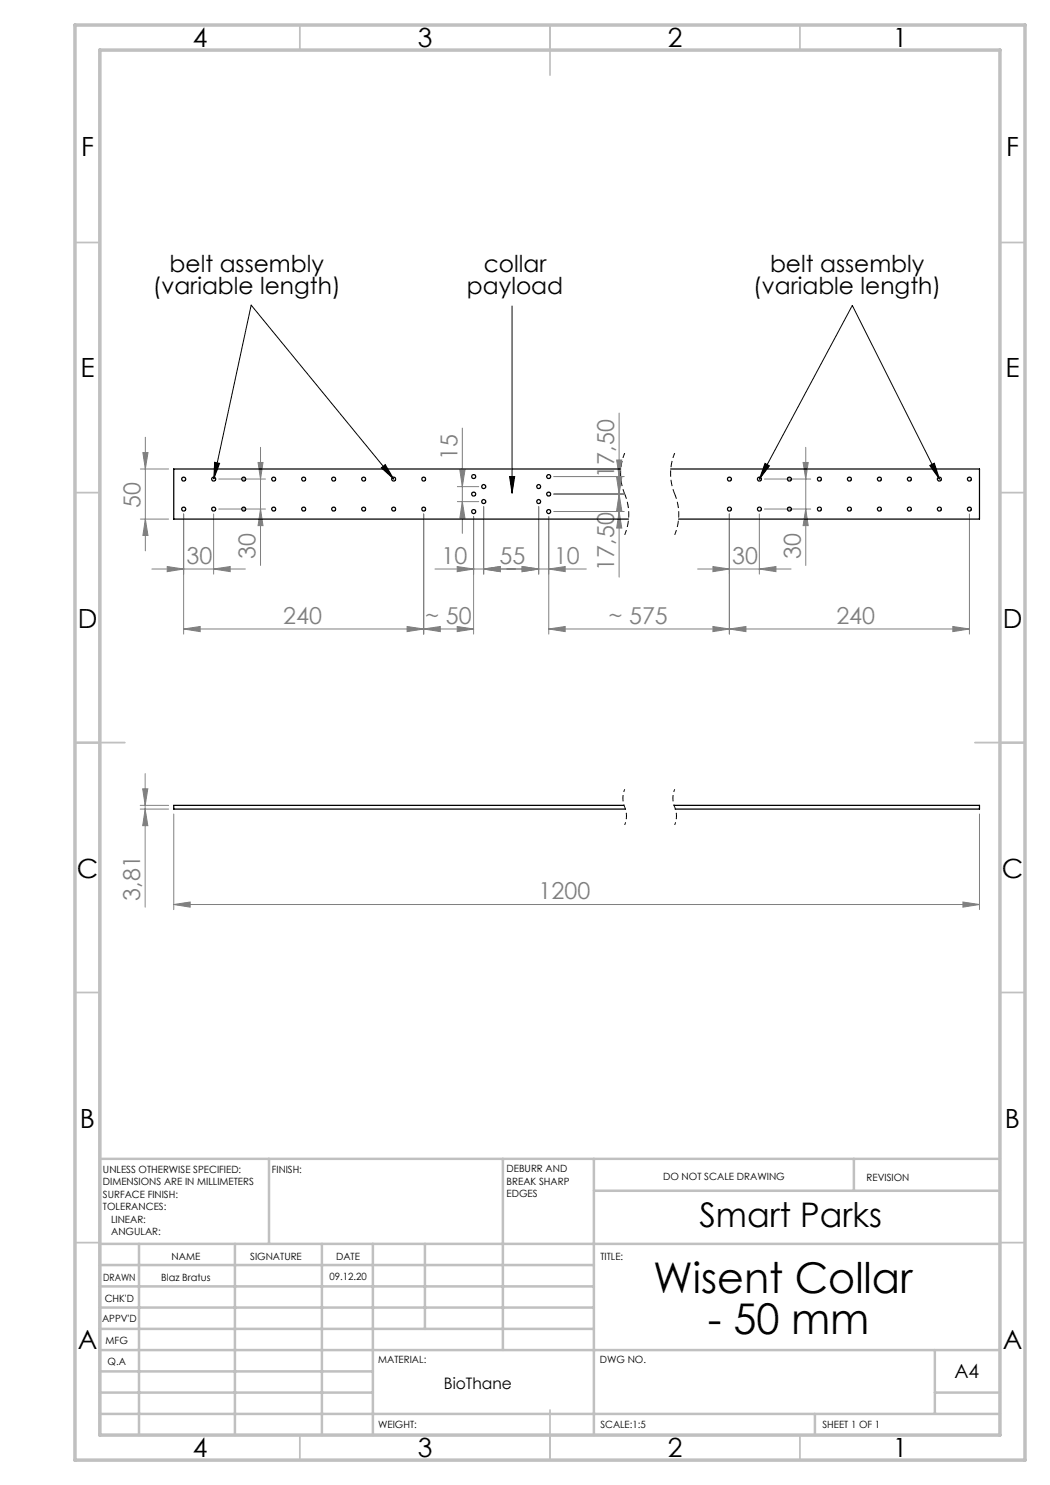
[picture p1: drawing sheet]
<svg xmlns="http://www.w3.org/2000/svg" width="210mm" height="297mm" viewBox="0 0 210 297" stroke-linecap="round" stroke-linejoin="round" font-family="sans-serif">
<path d="M102.4 61.2v37.4M42.8 95.8l7.4-34.8 28.5 34.8M42.9 92.5l1 .2-1.1 3.1zM76.3 93.6l.7-.7 1.7 2.9zM101.9 95.3h1l-.5 3.3zM153 92.7l.9 .5-2 2.6zM185.9 93.1l1-.5 1 3.2zM187.9 95.8l-17.4-34.7-18.6 34.7" fill="none" stroke="#000" stroke-width=".2"/>
<path d="M124.9 157.9a4.6 4.6 0 0 0 0 3.5M134.9 157.9a4.6 4.6 0 0 0 0 3.5M124.9 161.4a4.6 4.6 0 0 1 0 3.6M134.9 161.4a4.6 4.6 0 0 1 0 3.6" fill="none" stroke="#000" stroke-width=".2" stroke-dasharray="1.3 .6" stroke-dashoffset=".7" stroke-linecap="butt"/>
<path d="M124.9 90.6a10.6 10.6 0 0 0 0 8.2M124.9 98.8a10.6 10.6 0 0 1 0 8.2M134.9 90.6a10.6 10.6 0 0 0 0 8.2M134.9 98.8a10.6 10.6 0 0 1 0 8.2" fill="none" stroke="#000" stroke-width=".2" stroke-dasharray="1.3 .6" stroke-dashoffset=".2" stroke-linecap="butt"/>
<g fill="none" stroke="#808080" stroke-width=".2">
<path d="M28.1 93.8h5.6M28.6 90.5h1l-.5 3.3zM29.1 87.5v22.7M43.7 95.8h9.4M51.6 92.5h1l-.5 3.3zM52.1 89.5v23.6M91.5 97.3h4.2M92 94h1l-.5 3.3zM92.5 85.6v21.1M110.7 98.8h14.1M110.7 95.3h14.1M123.3 95.5h1.1l-.6 3.3z"/>
<path d="M123.3 92h1.1l-.6 3.3zM123.8 98.8l.6 3.3h-1.1zM123.8 82.6v32.8M152.9 95.8h9.2M160.6 92.5h1l-.5 3.3zM161.1 89.5v23.6M28.1 103.8h5.6M29.1 103.8l.5 3.3h-1zM30.4 113.8h18.7M33.4 113.3l3.3 .5-3.3 .5zM36.7 102.8v24M42.7 113.8l3.3-.5v1z"/>
<path d="M42.7 102.8v12M43.7 101.8h9.4M52.1 101.8l.5 3.3h-1zM84.7 102.8v24M87 113.8h30.3M91.4 113.3l3.3 .5-3.3 .5zM91.5 100.3h4.2M92.5 100.3l.5 3.3h-1zM94.7 103.3v23.5M96.7 113.8l3.3-.5v1zM96.7 101.3v13.5M104.4 113.3l3.3 .5-3.3 .5z"/>
<path d="M107.7 101.3v13.5M109.7 113.8l3.3-.5v1zM109.7 103.3v23.5M110.7 102.3h14.1M123.8 102.3l.6 3.3h-1.1zM139.5 113.8h18.7M142.6 113.3l3.3 .5-3.3 .5zM145.9 102.8v24M151.9 113.8l3.3-.5v1zM151.9 102.8v12M152.9 101.8h9.2M161.1 101.8l.5 3.3h-1z"/>
<path d="M193.9 102.8v24M36.7 125.8l3.3-.5v1zM36.7 125.8h58M81.4 125.3l3.3 .5-3.3 .5zM84.7 125.8l3.4-.5v1zM91.4 125.3l3.3 .5-3.3 .5zM109.7 125.8l3.3-.5v1zM109.7 125.8h84.2M142.6 125.3l3.3 .5-3.3 .5zM145.9 125.8l3.3-.5v1zM190.6 125.3l3.3 .5-3.3 .5zM28.5 157.8h1.1l-.6 3.3z"/>
<path d="M29 154.7v26.7M28 161.1h5.7M28 161.8h5.7M29 161.8l.6 3.3h-1.1zM34.7 162.8v19.1M195.9 162.8v19.1M34.7 180.9l3.3-.5v1zM34.7 180.9h161.2M192.6 180.4l3.3 .5-3.3 .5z"/>
</g>
<g fill="none" stroke="#c0c0c0" stroke-width=".35">
<path d="M60 5v5M110 5v10M160 5v5M15 48.5h5M200 48.5h5M15 98.5h5M200 98.5h5M15 148.5h10M195 148.5h10M15 198.5h5M200 198.5h5M15 248.5h5"/>
<path d="M200 248.5h5M60 287v5M110 282v10M160 287v5"/>
</g>
<g fill="none" stroke="#c0c0c0" stroke-width=".5">
<path d="M53.8 231.8v17M100.6 231.8v38.2M118.8 231.8v55.2M118.8 238.2h81.2M170.8 231.8v6.4M200 231.8h-180v55.2M20 248.8h180M20 257.3h98.8M20 253h98.8M27.8 248.8v38.2M47 248.8v38.2M64.4 248.8v38.2"/>
<path d="M74.6 248.8v38.2M85 248.8v17M20 265.8h98.8M20 261.5h98.8M20 278.5h54.6M20 274.3h54.6M20 270h180M187 278.5h13M187 270v12.8M20 282.8h180M163 282.8v4.2"/>
</g>
<path d="M15 5h190v287h-190zM20 10h180v277h-180z" fill="none" stroke="#c0c0c0" stroke-width=".7"/>
<path d="M42.9 92.5l1 .2-1.1 3.1zM76.3 93.6l.7-.7 1.7 2.9zM101.9 95.3h1l-.5 3.3zM185.9 93.1l1-.5 1 3.2zM153 92.7l.9 .5-2 2.6z" fill="#000"/>
<g fill="#808080">
<path d="M142.6 125.3l3.3 .5-3.3 .5zM109.7 125.8l3.3-.5v1zM104.4 113.3l3.3 .5-3.3 .5zM96.7 113.8l3.3-.5v1z"/>
<path d="M33.4 113.3l3.3 .5-3.3 .5zM42.7 113.8l3.3-.5v1zM36.7 125.8l3.3-.5v1zM81.4 125.3l3.3 .5-3.3 .5zM142.6 113.3l3.3 .5-3.3 .5zM151.9 113.8l3.3-.5v1zM84.7 125.8l3.4-.5v1zM91.4 125.3l3.3 .5-3.3 .5zM91.4 113.3l3.3 .5-3.3 .5zM96.7 113.8l3.3-.5v1zM104.4 113.3l3.3 .5-3.3 .5zM109.7 113.8l3.3-.5v1z"/>
<path d="M145.9 125.8l3.3-.5v1zM190.6 125.3l3.3 .5-3.3 .5z"/>
<path d="M34.7 180.9l3.3-.5v1zM192.6 180.4l3.3 .5-3.3 .5z"/>
<path d="M161.1 101.8l.5 3.3h-1zM160.6 92.5h1l-.5 3.3zM123.8 102.3l.6 3.3h-1.1zM123.3 95.5h1.1l-.6 3.3zM123.8 98.8l.6 3.3h-1.1zM123.3 92h1.1l-.6 3.3z"/>
<path d="M29.1 103.8l.5 3.3h-1zM28.6 90.5h1l-.5 3.3z"/>
<path d="M52.1 101.8l.5 3.3h-1zM51.6 92.5h1l-.5 3.3z"/>
<path d="M92 94h1l-.5 3.3zM92.5 100.3l.5 3.3h-1zM28.5 157.8h1.1l-.6 3.3zM29 161.8l.6 3.3h-1.1z"/>
</g>
<g fill="none" stroke="#000" stroke-width=".25">
<path d="M124.1 93.8h-89.4v10h91M134.1 93.8h61.8v10h-60.2M124.8 161.1h-90.1v.7h90.4M134.8 161.1h61.1v.7h-60.9"/>
<circle cx="36.7" cy="95.8" r=".39"/>
<circle cx="42.7" cy="95.8" r=".39"/>
<circle cx="48.7" cy="95.8" r=".39"/>
<circle cx="54.7" cy="95.8" r=".39"/>
<circle cx="60.7" cy="95.8" r=".39"/>
<circle cx="66.7" cy="95.8" r=".39"/>
<circle cx="72.7" cy="95.8" r=".39"/>
<circle cx="78.7" cy="95.8" r=".39"/>
<circle cx="84.7" cy="95.8" r=".38"/>
<circle cx="94.7" cy="98.8" r=".39"/>
<circle cx="94.7" cy="95.3" r=".39"/>
<circle cx="96.7" cy="97.3" r=".4"/>
<circle cx="107.7" cy="97.3" r=".39"/>
<circle cx="109.7" cy="98.8" r=".39"/>
<circle cx="109.7" cy="95.3" r=".39"/>
<circle cx="145.9" cy="95.8" r=".39"/>
<circle cx="151.9" cy="95.8" r=".39"/>
<circle cx="157.9" cy="95.8" r=".39"/>
<circle cx="163.9" cy="95.8" r=".39"/>
<circle cx="169.9" cy="95.8" r=".39"/>
<circle cx="175.9" cy="95.8" r=".39"/>
<circle cx="181.9" cy="95.8" r=".39"/>
<circle cx="187.9" cy="95.8" r=".39"/>
<circle cx="193.9" cy="95.8" r=".39"/>
<circle cx="36.7" cy="101.8" r=".39"/>
<circle cx="42.7" cy="101.8" r=".39"/>
<circle cx="48.7" cy="101.8" r=".39"/>
<circle cx="54.7" cy="101.8" r=".39"/>
<circle cx="60.7" cy="101.8" r=".39"/>
<circle cx="66.7" cy="101.8" r=".39"/>
<circle cx="72.7" cy="101.8" r=".39"/>
<circle cx="78.7" cy="101.8" r=".39"/>
<circle cx="84.7" cy="101.8" r=".38"/>
<circle cx="94.7" cy="102.3" r=".4"/>
<circle cx="96.7" cy="100.3" r=".4"/>
<circle cx="107.7" cy="100.3" r=".39"/>
<circle cx="109.7" cy="102.3" r=".4"/>
<circle cx="145.9" cy="101.8" r=".39"/>
<circle cx="151.9" cy="101.8" r=".39"/>
<circle cx="157.9" cy="101.8" r=".39"/>
<circle cx="163.9" cy="101.8" r=".39"/>
<circle cx="169.9" cy="101.8" r=".39"/>
<circle cx="175.9" cy="101.8" r=".39"/>
<circle cx="181.9" cy="101.8" r=".39"/>
<circle cx="187.9" cy="101.8" r=".39"/>
<circle cx="193.9" cy="101.8" r=".39"/>
</g>
<g font-size="8.5">
<text x="130.6" y="258.7">Wisent Collar</text>
<text x="141.6" y="266.8">- 50 mm</text>
</g>
<text font-size="6.8" x="139.9" y="245.4">Smart Parks</text>
<g font-size="5.3">
<text x="38.5" y="9.5">4</text>
<text x="83.5" y="9.5">3</text>
<text x="133.6" y="9.5">2</text>
<text x="178.6" y="9.5">1</text>
<text x="16.2" y="31.3">F</text>
<text x="201.2" y="31.3">F</text>
<text x="16.1" y="75.5">E</text>
<text x="201.1" y="75.5">E</text>
<text x="15.5" y="125.5">D</text>
<text x="200.5" y="125.5">D</text>
<text x="15.4" y="175.5">C</text>
<text x="200.4" y="175.5">C</text>
<text x="16" y="225.5">B</text>
<text x="201" y="225.5">B</text>
<text x="15.5" y="269.8">A</text>
<text x="200.5" y="269.8">A</text>
<text x="38.5" y="291.5">4</text>
<text x="83.5" y="291.5">3</text>
<text x="133.6" y="291.5">2</text>
<text x="178.6" y="291.5">1</text>
</g>
<g font-size="4.7">
<text x="30.6" y="58.8">(variable length)</text>
<text x="33.9" y="54.3">belt assembly</text>
<text x="93.4" y="58.8">payload</text>
<text x="96.8" y="54.3">collar</text>
<text x="150.7" y="58.8">(variable length)</text>
<text x="154" y="54.3">belt assembly</text>
</g>
<g font-size="4.7" fill="#808080">
<text x="91.5" y="92.1" transform="rotate(-90 91.5 92.1)">15</text>
<text x="122.8" y="95.5" transform="rotate(-90 122.8 95.5)">17,50</text>
<text x="28.1" y="101.5" transform="rotate(-90 28.1 101.5)">50</text>
<text x="37.3" y="112.8">30</text>
<text x="51.1" y="111.8" transform="rotate(-90 51.1 111.8)">30</text>
<text x="88.3" y="112.8">10</text>
<text x="99.9" y="112.8">55</text>
<text x="110.8" y="112.8">10</text>
<text x="146.4" y="112.8">30</text>
<text x="160.1" y="111.8" transform="rotate(-90 160.1 111.8)">30</text>
<text x="122.8" y="114.1" transform="rotate(-90 122.8 114.1)">17,50</text>
<text x="56.6" y="124.8">240</text>
<text x="85.1" y="124.8">~ 50</text>
<text x="121.7" y="124.8">~ 575</text>
<text x="167.3" y="124.8">240</text>
<text x="107.7" y="179.9">1200</text>
<text x="28.1" y="180.1" transform="rotate(-90 28.1 180.1)">3,81</text>
</g>
<text font-size="3.9" x="190.9" y="275.5">A4</text>
<text font-size="3.2" x="88.8" y="277.9">BioThane</text>
<g font-size="2">
<text x="20.6" y="234.6">UNLESS OTHERWISE SPECIFIED:</text>
<text x="20.6" y="237.1">DIMENSIONS ARE IN MILLIMETERS</text>
<text x="20.6" y="239.6">SURFACE FINISH:</text>
<text x="54.4" y="234.6">FINISH:</text>
<text x="101.3" y="234.5">DEBURR AND</text>
<text x="101.3" y="237">BREAK SHARP</text>
<text x="101.3" y="239.5">EDGES</text>
<text x="132.6" y="236">DO NOT SCALE DRAWING</text>
<text x="173.3" y="236.2">REVISION</text>
<text x="20.6" y="242.1">TOLERANCES:</text>
<text x="22.2" y="244.6">LINEAR:</text>
<text x="22.2" y="247.1">ANGULAR:</text>
<text x="34.3" y="252">NAME</text>
<text x="50" y="251.9">SIGNATURE</text>
<text x="67.2" y="251.9">DATE</text>
<text x="120.1" y="251.9">TITLE:</text>
<text x="20.6" y="256.1">DRAWN</text>
<text x="32.3" y="256.1">Blaz Bratus</text>
<text x="65.9" y="255.9">09.12.20</text>
<text x="20.9" y="260.3">CHK'D</text>
<text x="20.4" y="264.4">APPV'D</text>
<text x="21.1" y="268.8">MFG</text>
<text x="21.5" y="273">Q.A</text>
<text x="75.6" y="272.5">MATERIAL:</text>
<text x="120" y="272.5">DWG NO.</text>
<text x="75.6" y="285.5">WEIGHT:</text>
<text x="120.1" y="285.6">SCALE:1:5</text>
<text x="164.5" y="285.6">SHEET 1 OF 1</text>
</g>
</svg>
